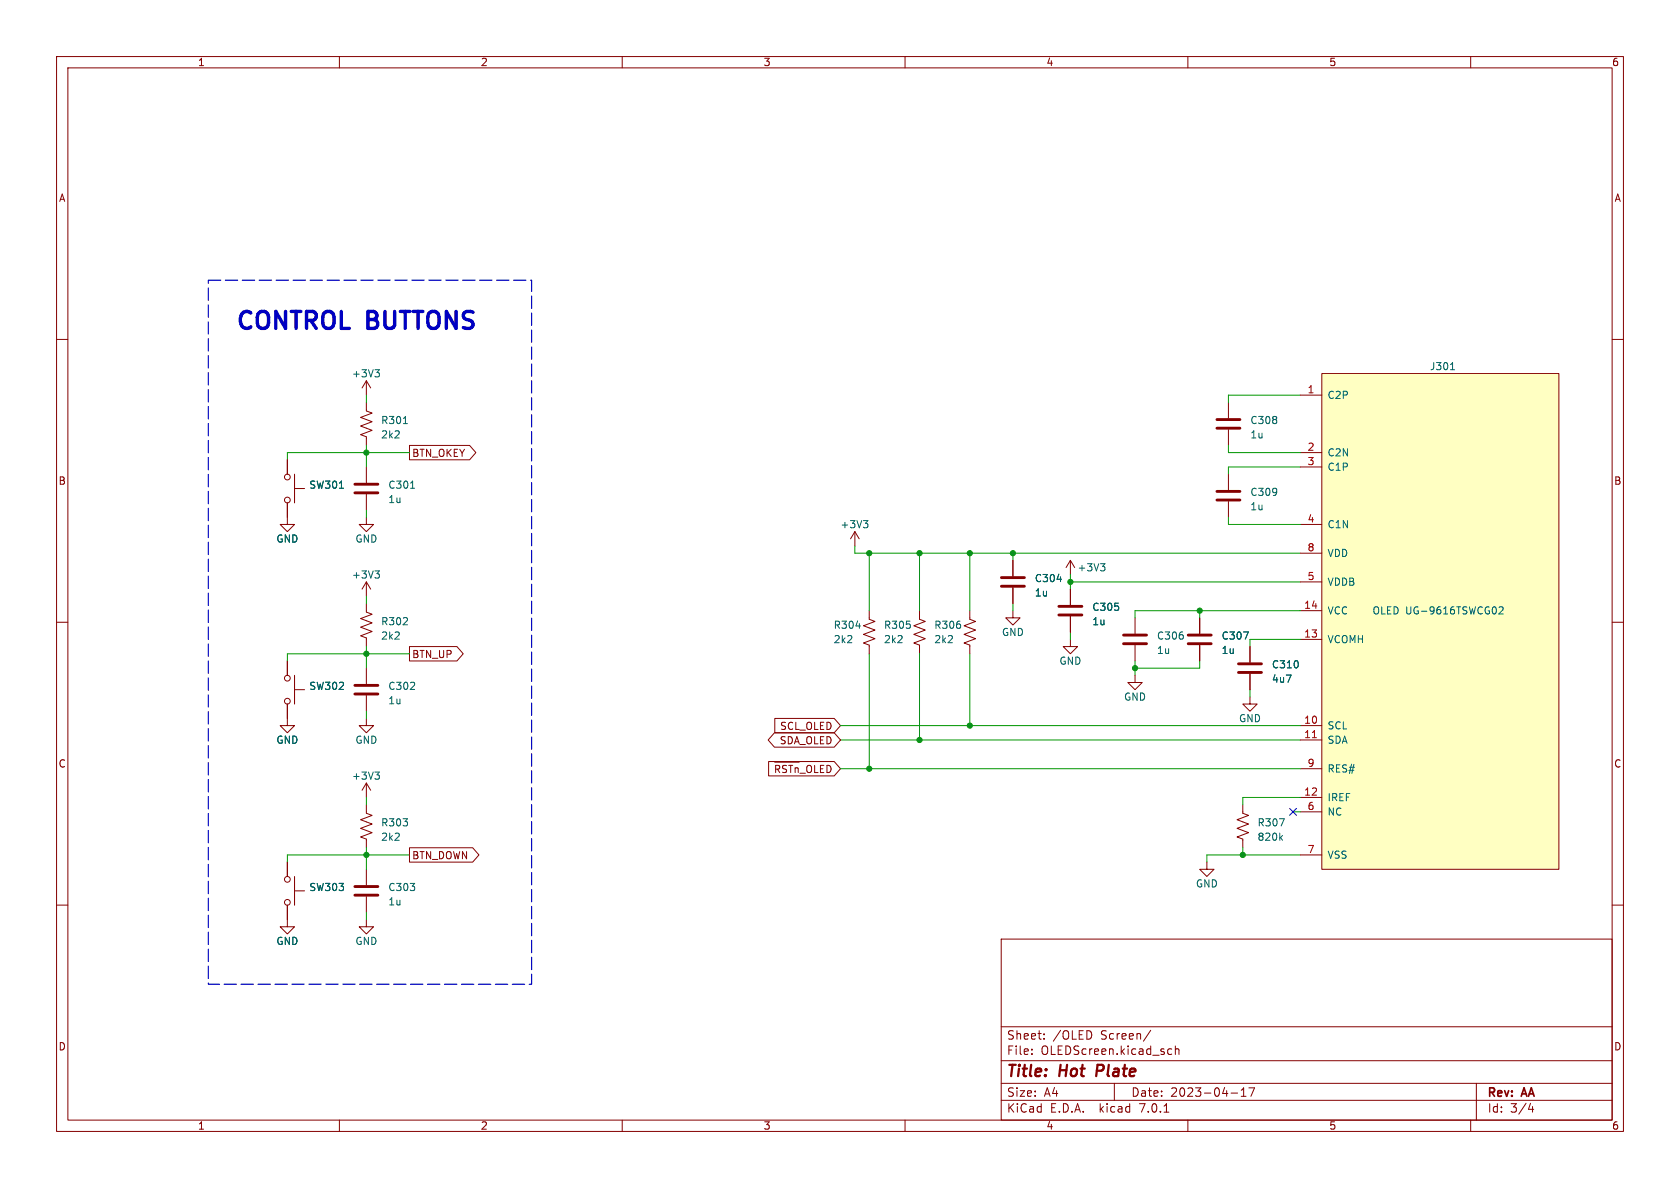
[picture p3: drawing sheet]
<svg xmlns="http://www.w3.org/2000/svg" width="297mm" height="210mm" viewBox="0 0 297 210" stroke-linecap="round" stroke-linejoin="round" font-family="sans-serif">
<g fill="none" stroke="#840000" stroke-width=".18">
<path d="M10 10h277v190h-277zM12 12h273v186h-273zM60 10v2M110 10v2M160 10v2M210 10v2M260 10v2M10 60h2M285 60h2M64.8 71.1v1.5l1 .4-2 .8 2 .7-2 .8 2 .8-2 .7 1 .4v1.5M64.8 67.3v2.6M64.8 67.3l-.8 1.3"/>
<path d="M64.8 67.3l.7 1.3M72.4 78.7h10.6l1.1 1.3-1.1 1.3h-10.6zM217.2 71.1v2.8M217.2 75.9v2.8M229.9 69.9h3.8M233.7 66h41.9v87.7h-41.9zM50.8 88.9v3.8h1.3l-1.3 1.3-1.3-1.3h1.3M50.8 81.3v2.5M52.1 83.8v5.1M52.1 86.4h1.7M64.8 91.4v1.3h1.2l-1.2 1.3-1.3-1.3h1.3M64.8 82.6v2.7"/>
<path d="M64.8 87.4v2.8M151.1 94l-.7 1.3M151.1 94v2.5M151.1 94l.8 1.3M179.1 99.1v2.8M189.2 99.1v2.5M189.2 99.1l-.7 1.2M189.2 99.1l.8 1.2M217.2 83.8v2.8M217.2 88.6v2.8M229.9 80h3.8M229.9 82.6h3.8"/>
<path d="M229.9 92.7h3.8M229.9 97.8h3.8M10 110h2M50.8 116.8v2.6M52.1 119.4v5.1M64.8 106.7v1.5l1 .4-2 .7 2 .8-2 .8 2 .7-2 .8 1 .4v1.5M64.8 102.9v2.5M64.8 118.1v2.8M64.8 102.9l-.8 1.2M64.8 102.9l.7 1.2M72.4 114.3h8.4l1.1 1.3-1.1 1.2h-8.4zM153.7 108v1.5l1 .4-2 .7 2 .8-2 .7 2 .8-2 .8 1 .3v1.6"/>
<path d="M162.6 108v1.5l1 .4-2.1 .7 2.1 .8-2.1 .7 2.1 .8-2.1 .8 1.1 .3v1.6M171.4 108v1.5l1.1 .4-2.1 .7 2.1 .8-2.1 .7 2.1 .8-2.1 .8 1 .3v1.6M179.1 108v1.2h1.2l-1.2 1.3-1.3-1.3h1.3M179.1 103.9v2.8M189.2 113v1.3h1.3l-1.3 1.3-1.2-1.3h1.2M189.2 104.1v2.8M189.2 109v2.8M200.7 119.4v1.3h1.2l-1.2 1.2-1.3-1.2h1.3M200.7 109.2v2.8M200.7 114v2.8M212.1 109.2v2.8M212.1 114v2.8"/>
<path d="M221 114.3v2.8M221 119.1v2.8M229.9 113h3.8M229.9 108h3.8M229.9 102.9h3.8M285 110h2M50.8 124.5v3.8h1.3l-1.3 1.2-1.3-1.2h1.3M52.1 121.9h1.7M64.8 127v1.3h1.2l-1.2 1.2-1.3-1.2h1.3M64.8 122.9v2.8M64.8 138.4v2.6M64.8 138.4l-.8 1.3"/>
<path d="M64.8 138.4l.7 1.3M135.9 134.6h11.6l1.1 1.3-1.1 1.3h-11.6zM136.9 129.5h10.6l1.1 1.3-1.1 1.3h-10.6l-1.1-1.3zM136.9 134.7h4.4M137 127h10.5l1.1 1.3-1.1 1.2h-10.5zM137.8 135.5l-.2-.2h-.5v1.3M139.1 135.4l-.5-.1-.3 .2M139.4 135.3h.7M139.8 135.3v1.3M142.6 135.7a.42 .42 0 0 1 .4-.4 .42 .42 0 0 1 .5 .4M144 135.3v1.3M145.6 135.3h-.6v1.3"/>
<path d="M146.9 135.6l-.2-.2-.5-.1v1.3M221 123.2v1.3h1.2l-1.2 1.2-1.3-1.2h1.3M229.9 128.3h3.8M229.9 130.8h3.8M229.9 135.9h3.8M10 160h2M50.8 152.4v2.5M52.1 154.9v5.1M52.1 157.5h1.7M64.8 142.2v1.6l1 .3-2 .8 2 .8-2 .7 2 .8-2 .8 1 .3v1.6M64.8 153.7v2.8M64.8 158.5v2.8"/>
<path d="M72.4 149.9h11.2l1.1 1.2-1.1 1.3h-11.2zM213.4 152.4v1.3h1.2l-1.2 1.2-1.3-1.2h1.3M219.7 142.2v1.6l1 .3-2 .8 2 .8-2 .7 2 .8-2 .8 1 .3v1.6M229.9 141h3.8M229.9 143.5h3.8M229.9 151.1h3.8M285 160h2M50.8 160v3.8h1.3l-1.3 1.3-1.3-1.3h1.3M64.8 162.6v1.2h1.2l-1.2 1.3-1.3-1.3h1.3M177 166h108v32h-108zM60 198v2M110 198v2"/>
<path d="M160 198v2M177 194.5h108M177 191.5h108M177 187.5h108M177 181.5h108M182.4 186.3v.1M182.4 185.5v.1M184.6 183.6v.1M184.6 182.8v.1M197 191.5v3M203.4 182.1l-1.3 2M205.8 196.6h.8"/>
<path d="M206.7 185.4l.4 .1M207.1 186.3l-.4 .1M207.8 185.5l.2-.1 .4 .1v.9M207.8 184.9v1.5M210 198v2M217.6 193.2h1.2M219.4 193.8h.9M219.4 192.7l.5-.4v1.5M220.8 192.3h1l-.7 1.5M260 198v2M261 191.5v6.5M270.2 196.1h.9"/>
<path d="M270.9 195.6v1"/>
<circle cx="50.8" cy="84.3" r=".51"/>
<circle cx="50.8" cy="88.4" r=".51"/>
<circle cx="50.8" cy="119.9" r=".51"/>
<circle cx="50.8" cy="124" r=".51"/>
<circle cx="50.8" cy="155.4" r=".51"/>
<circle cx="50.8" cy="159.5" r=".51"/>
</g>
<g fill="none" stroke="#840000" stroke-width=".51">
<path d="M215.1 75.7h4.1M215.1 74.2h4.1M62.7 87.1h4.1M62.7 85.6h4.1M215.1 88.4h4.1M215.1 86.9h4.1M177 103.6h4.1M177 102.1h4.1M187.2 108.7h4.1M187.2 107.2h4.1M198.6 113.8h4.1M198.6 112.3h4.1"/>
<path d="M210.1 113.8h4M210.1 112.3h4M218.9 118.9h4.1M218.9 117.3h4.1M62.7 122.7h4.1M62.7 121.2h4.1M62.7 158.2h4.1M62.7 156.7h4.1"/>
</g>
<g fill="none" stroke="#006464" stroke-width=".18">
<path d="M66.3 65.4h.8l-.5 .4M66.8 65.8l.3 .3v.3l-.3 .2M71.3 74.9h.7M256.4 65.4h.8M60 86.3h.7M72.6 86.3h.7M152.6 92h.8l-.4 .5M153.2 92.5l.2 .3v.3l-.2 .2M194.6 99.6h.7l-.4 .5M66.3 100.9h.8l-.5 .5M66.8 101.4l.3 .2v.3l-.3 .3M195.1 100.1l.2 .3v.3l-.2 .2"/>
<path d="M265 107.4l.5-.1 .2 .3-.7 .9h.7M66.3 136.5h.8l-.5 .5M66.8 137l.3 .2v.3l-.3 .2M226.4 148.1l.3 .4M226.7 147.7l-.4 .5"/>
</g>
<path d="M233.7 66h41.9v87.7h-41.9z" fill="#ffffc2" stroke="#ffffc2" stroke-width=".18"/>
<path d="M232 130.4h.7" fill="none" stroke="#a90000" stroke-width=".18"/>
<path d="M36.8 49.5h57.2v124.5h-57.2v-124.5" fill="none" stroke="#0000c2" stroke-width=".2" stroke-dasharray="2.2 .8"/>
<g fill="none" stroke="#009600" stroke-width=".18">
<path d="M64.8 69.9v1.2M64.8 78.7v3.9M217.2 78.7v1.3h12.7M229.9 69.9h-12.7v1.2M64.8 90.2v1.2M72.4 80h-21.6v1.3M151.1 96.5v1.3h78.8M153.7 97.8v10.2M162.6 97.8v10.2M171.4 97.8v10.2M179.1 97.8v1.3M217.2 91.4v1.3h12.7"/>
<path d="M229.9 82.6h-12.7v1.2M64.8 105.4v1.3M64.8 114.3v3.8M72.4 115.6h-21.6v1.2M153.7 115.6v20.3M162.6 115.6v15.2M171.4 115.6v12.7M179.1 106.7v1.3M189.2 102.9h40.7M189.2 101.6v2.5M189.2 111.8v1.2M200.7 116.8v2.6"/>
<path d="M212.1 108v1.2M212.1 116.8v1.3h-11.4M229.9 108h-29.2v1.2M229.9 113h-8.9v1.3M64.8 125.7v1.3M148.6 130.8h81.3M148.6 135.9h81.3M148.6 128.3h81.3M221 121.9v1.3M64.8 141v1.2M64.8 149.9v3.8M72.4 151.1h-21.6v1.3"/>
<path d="M219.7 149.9v1.2M228.6 143.5h1.3M229.9 151.1h-16.5v1.3M229.9 141h-10.2v1.2M64.8 161.3v1.3"/>
</g>
<path d="M228 142.9l1.2 1.2M229.2 142.9l-1.2 1.2" fill="none" stroke="#000084" stroke-width=".18"/>
<g fill="#009600" stroke="#009600" stroke-width=".18">
<circle cx="179.1" cy="97.8" r=".46"/>
<circle cx="212.1" cy="108" r=".46"/>
<circle cx="219.7" cy="151.1" r=".46"/>
<circle cx="200.7" cy="118.1" r=".46"/>
<circle cx="64.8" cy="80" r=".46"/>
<circle cx="153.7" cy="97.8" r=".46"/>
<circle cx="64.8" cy="115.6" r=".46"/>
<circle cx="153.7" cy="135.9" r=".46"/>
<circle cx="171.4" cy="97.8" r=".46"/>
<circle cx="171.4" cy="128.3" r=".46"/>
<circle cx="162.6" cy="130.8" r=".46"/>
<circle cx="189.2" cy="102.9" r=".46"/>
<circle cx="162.6" cy="97.8" r=".46"/>
<circle cx="64.8" cy="151.1" r=".46"/>
</g>
<text font-size="4.2" fill="#0000c2" x="41.9" y="58.4">CONTROL BUTTONS</text>
<g font-size="2.8" fill="#840000">
<text x="178" y="190.8">Title:</text>
<text x="187.4" y="190.8">Hot</text>
<text x="194.5" y="190.8">Plate</text>
</g>
<g font-size="2.1" fill="#840000">
<text x="178" y="183.9">Sheet:</text>
<text x="186.2" y="183.9">/OLED</text>
<text x="194.6" y="183.9">Screen/</text>
<text x="178" y="186.6">File:</text>
<text x="184" y="186.6">OLEDScreen.kicad_sch</text>
<text x="178" y="196.8">KiCad</text>
<text x="178" y="194">Size:</text>
<text x="184.6" y="194">A4</text>
<text x="185.7" y="196.8">E.D.A.</text>
<text x="194.4" y="196.8">kicad</text>
<text x="200" y="194">Date:</text>
<text x="201.5" y="196.8">7.0.1</text>
<text x="206.9" y="194">2023-04-17</text>
<text x="263" y="194.2">Rev:</text>
<text x="263" y="196.8">Id:</text>
<text x="267" y="196.8">3/4</text>
<text x="269.2" y="194.2">AA</text>
</g>
<g font-size="1.8" fill="#840000">
<text x="35" y="11.8">1</text>
<text x="85" y="11.8">2</text>
<text x="135" y="11.8">3</text>
<text x="185" y="11.8">4</text>
<text x="235" y="11.8">5</text>
<text x="285" y="11.8">6</text>
<text x="10.4" y="35.8">A</text>
<text x="285.4" y="35.8">A</text>
<text x="72.9" y="80.9">BTN_OKEY</text>
<text x="10.3" y="85.8">B</text>
<text x="285.3" y="85.8">B</text>
<text x="72.9" y="116.5">BTN_UP</text>
<text x="137.7" y="131.7">SDA_OLED</text>
<text x="137.8" y="129.2">SCL_OLED</text>
<text x="10.3" y="135.8">C</text>
<text x="136.7" y="137.4">~{RSTn}_OLED</text>
<text x="285.3" y="135.8">C</text>
<text x="72.9" y="152">BTN_DOWN</text>
<text x="10.3" y="185.8">D</text>
<text x="285.3" y="185.8">D</text>
<text x="35" y="199.8">1</text>
<text x="85" y="199.8">2</text>
<text x="135" y="199.8">3</text>
<text x="185" y="199.8">4</text>
<text x="235" y="199.8">5</text>
<text x="285" y="199.8">6</text>
</g>
<g font-size="1.8" fill="#006464">
<text x="252.7" y="65.6">J301</text>
<text x="62.2" y="66.9">+3V3</text>
<text x="234.7" y="70.7">C2P</text>
<text x="67.3" y="75.1">R301</text>
<text x="67.3" y="77.7">2k2</text>
<text x="221" y="75.1">C308</text>
<text x="221" y="77.7">1u</text>
<text x="234.7" y="80.8">C2N</text>
<text x="234.7" y="83.4">C1P</text>
<text x="54.6" y="86.6">SW301</text>
<text x="68.6" y="86.6">C301</text>
<text x="68.6" y="89.1">1u</text>
<text x="221" y="87.8">C309</text>
<text x="148.5" y="93.5">+3V3</text>
<text x="221" y="90.4">1u</text>
<text x="234.7" y="93.5">C1N</text>
<text x="48.8" y="96.1">GND</text>
<text x="62.8" y="96.1">GND</text>
<text x="190.4" y="101.2">+3V3</text>
<text x="234.7" y="98.6">VDD</text>
<text x="62.2" y="102.4">+3V3</text>
<text x="182.9" y="103.1">C304</text>
<text x="182.9" y="105.6">1u</text>
<text x="234.7" y="103.7">VDDB</text>
<text x="67.3" y="110.7">R302</text>
<text x="67.3" y="113.2">2k2</text>
<text x="147.3" y="111.3">R304</text>
<text x="147.3" y="113.9">2k2</text>
<text x="156.2" y="111.3">R305</text>
<text x="156.2" y="113.9">2k2</text>
<text x="165.1" y="111.3">R306</text>
<text x="165.1" y="113.9">2k2</text>
<text x="177.1" y="112.6">GND</text>
<text x="193" y="108.1">C305</text>
<text x="193" y="110.7">1u</text>
<text x="204.5" y="113.2">C306</text>
<text x="215.9" y="113.2">C307</text>
<text x="234.7" y="113.9">VCOMH</text>
<text x="234.7" y="108.8">VCC</text>
<text x="242.6" y="108.8">OLED UG-9616TSWCG02</text>
<text x="187.2" y="117.7">GND</text>
<text x="204.5" y="115.8">1u</text>
<text x="215.9" y="115.8">1u</text>
<text x="224.8" y="118.3">C310</text>
<text x="54.6" y="122.1">SW302</text>
<text x="68.6" y="122.1">C302</text>
<text x="68.6" y="124.7">1u</text>
<text x="198.7" y="124">GND</text>
<text x="224.8" y="120.8">4u7</text>
<text x="48.8" y="131.6">GND</text>
<text x="62.8" y="131.6">GND</text>
<text x="219" y="127.8">GND</text>
<text x="234.7" y="129.1">SCL</text>
<text x="234.7" y="131.6">SDA</text>
<text x="62.2" y="138">+3V3</text>
<text x="234.7" y="136.7">RES#</text>
<text x="234.7" y="141.8">IREF</text>
<text x="67.3" y="146.2">R303</text>
<text x="67.3" y="148.8">2k2</text>
<text x="222.3" y="146.2">R307</text>
<text x="222.3" y="148.8">820k</text>
<text x="234.7" y="144.3">NC</text>
<text x="234.7" y="152">VSS</text>
<text x="54.6" y="157.7">SW303</text>
<text x="68.6" y="157.7">C303</text>
<text x="68.6" y="160.2">1u</text>
<text x="211.4" y="157">GND</text>
<text x="48.8" y="167.2">GND</text>
<text x="62.8" y="167.2">GND</text>
</g>
<g font-size="1.8" fill="#a90000">
<text x="231.1" y="69.6">1</text>
<text x="231.1" y="79.8">2</text>
<text x="231.1" y="82.3">3</text>
<text x="231.1" y="92.5">4</text>
<text x="231.1" y="97.5">8</text>
<text x="230.5" y="107.7">14</text>
<text x="231.1" y="102.6">5</text>
<text x="230.5" y="112.8">13</text>
<text x="230.5" y="128">10</text>
<text x="230.5" y="130.6">11</text>
<text x="231.1" y="135.6">9</text>
<text x="230.5" y="140.7">12</text>
<text x="231.1" y="143.3">6</text>
<text x="231.1" y="150.9">7</text>
</g>
</svg>
